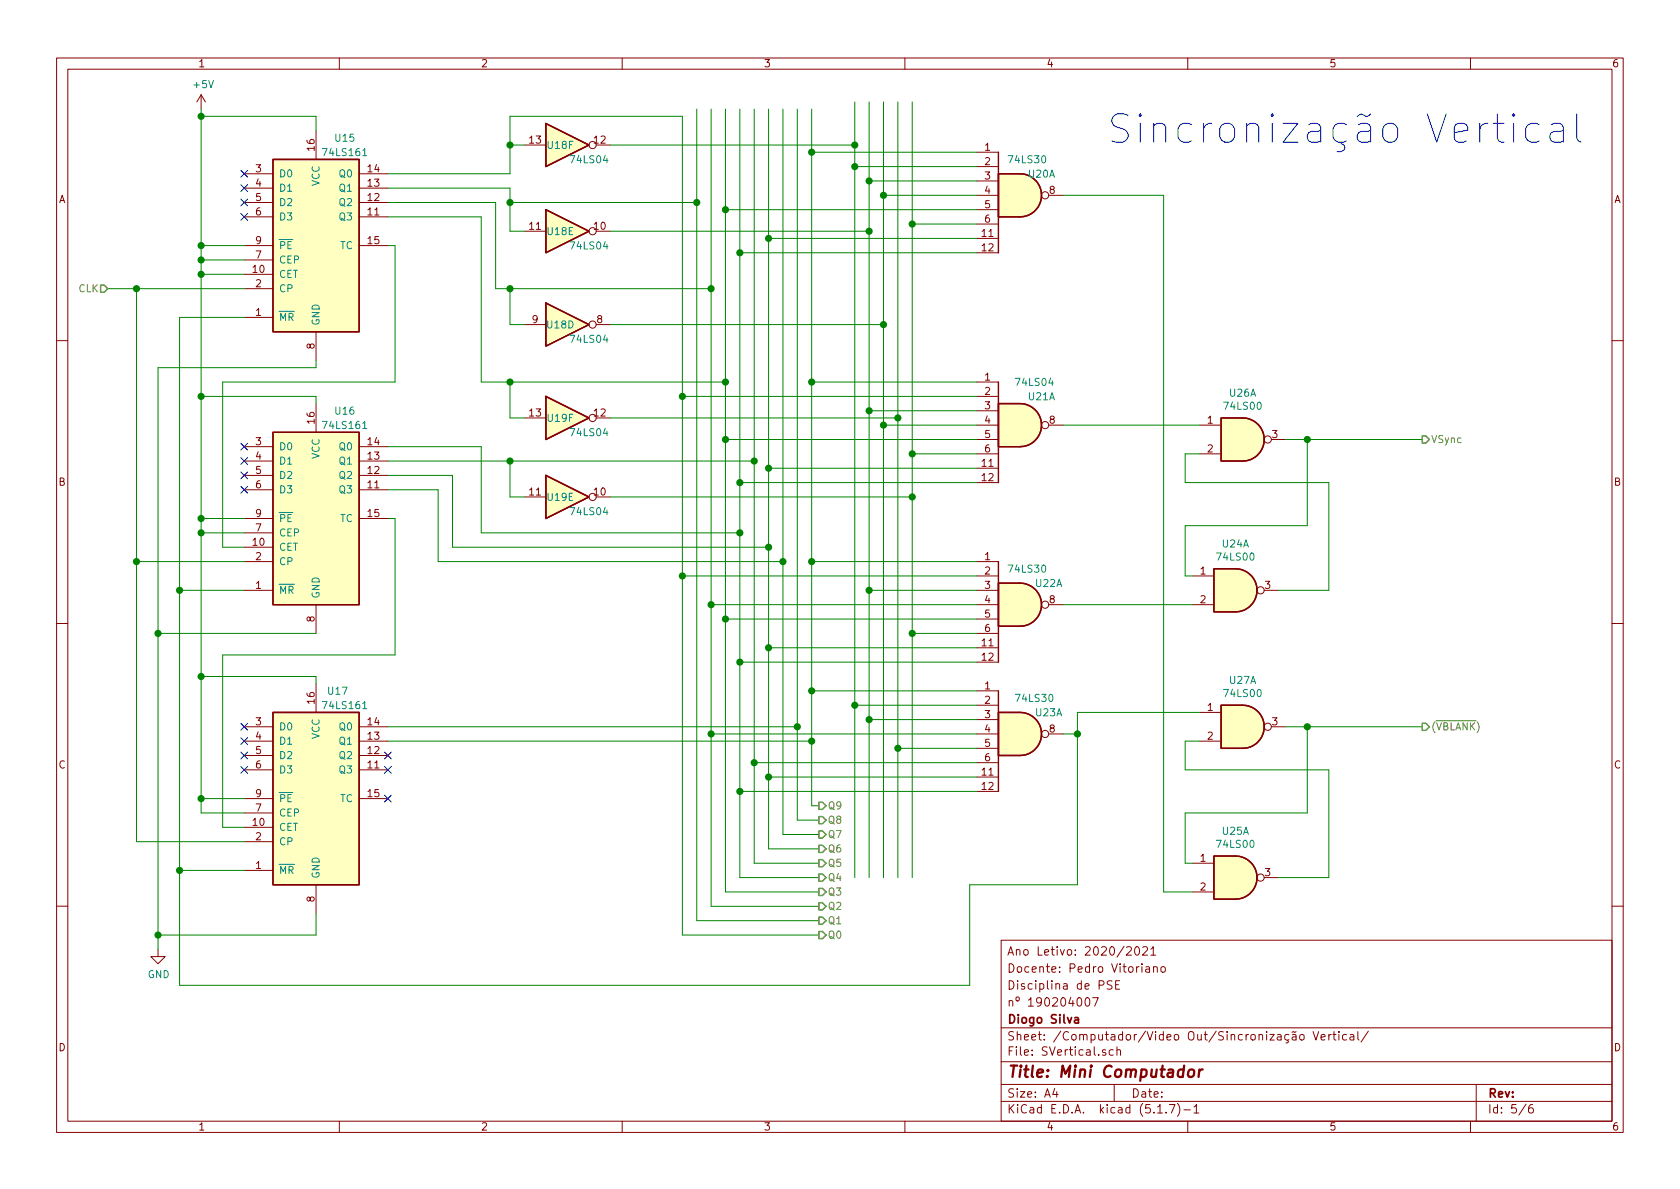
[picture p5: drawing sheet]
EESchema Schematic File Version 4
EELAYER 30 0
EELAYER END
$Descr A4 11693 8268
encoding utf-8
Sheet 5 6
Title "Mini Computador"
Date ""
Rev ""
Comp "Diogo Silva"
Comment1 "nº 190204007"
Comment2 "Disciplina de PSE"
Comment3 "Docente: Pedro Vitoriano"
Comment4 "Ano Letivo: 2020/2021"
$EndDescr
$Comp
L 74xx:74LS161 U?
U 1 1
P 2200 1700
AR Path="/606E4F8E" Ref="U?"  Part="1" 
AR Path="/606AAA20/606E4F8E" Ref="U?"  Part="1" 
AR Path="/609049F7/606E4F8E" Ref="U?"  Part="1" 
AR Path="/60CED94A/60CFF56F/606E4F8E" Ref="U?"  Part="1" 
AR Path="/6024930F/6027F432/60CFF56F/606E4F8E" Ref="U15"  Part="1" 
F 0 "U15" H 2400 2450 50  0000 C CNN
F 1 "74LS161" H 2400 2350 50  0000 C CNN
F 2 "Package_SO:HTSSOP-16-1EP_4.4x5mm_P0.65mm_EP3.4x5mm" H 2200 1700 50  0001 C CNN
F 3 "http://www.ti.com/lit/gpn/sn74LS161" H 2200 1700 50  0001 C CNN
	1    2200 1700
	1    0    0    -1  
$EndComp
$Comp
L 74xx:74LS161 U?
U 1 1
P 2200 3600
AR Path="/606E4F94" Ref="U?"  Part="1" 
AR Path="/606AAA20/606E4F94" Ref="U?"  Part="1" 
AR Path="/609049F7/606E4F94" Ref="U?"  Part="1" 
AR Path="/60CED94A/60CFF56F/606E4F94" Ref="U?"  Part="1" 
AR Path="/6024930F/6027F432/60CFF56F/606E4F94" Ref="U16"  Part="1" 
F 0 "U16" H 2400 4350 50  0000 C CNN
F 1 "74LS161" H 2400 4250 50  0000 C CNN
F 2 "Package_SO:HTSSOP-16-1EP_4.4x5mm_P0.65mm_EP3.4x5mm" H 2200 3600 50  0001 C CNN
F 3 "http://www.ti.com/lit/gpn/sn74LS161" H 2200 3600 50  0001 C CNN
	1    2200 3600
	1    0    0    -1  
$EndComp
$Comp
L 74xx:74LS161 U?
U 1 1
P 2200 5550
AR Path="/606E4F9A" Ref="U?"  Part="1" 
AR Path="/606AAA20/606E4F9A" Ref="U?"  Part="1" 
AR Path="/609049F7/606E4F9A" Ref="U?"  Part="1" 
AR Path="/60CED94A/60CFF56F/606E4F9A" Ref="U?"  Part="1" 
AR Path="/6024930F/6027F432/60CFF56F/606E4F9A" Ref="U17"  Part="1" 
F 0 "U17" H 2350 6300 50  0000 C CNN
F 1 "74LS161" H 2400 6200 50  0000 C CNN
F 2 "Package_SO:HTSSOP-16-1EP_4.4x5mm_P0.65mm_EP3.4x5mm" H 2200 5550 50  0001 C CNN
F 3 "http://www.ti.com/lit/gpn/sn74LS161" H 2200 5550 50  0001 C CNN
	1    2200 5550
	1    0    0    -1  
$EndComp
$Comp
L 74xx:74LS04 U?
U 6 1
P 3950 1000
AR Path="/606E4FA0" Ref="U?"  Part="1" 
AR Path="/606AAA20/606E4FA0" Ref="U?"  Part="6" 
AR Path="/609049F7/606E4FA0" Ref="U?"  Part="1" 
AR Path="/60CED94A/60CFF56F/606E4FA0" Ref="U?"  Part="6" 
AR Path="/6024930F/6027F432/60CFF56F/606E4FA0" Ref="U18"  Part="6" 
F 0 "U18" H 3900 1000 50  0000 C CNN
F 1 "74LS04" H 4100 900 50  0000 C CNN
F 2 "Package_SO:SOIC-14_3.9x8.7mm_P1.27mm" H 3950 1000 50  0001 C CNN
F 3 "http://www.ti.com/lit/gpn/sn74LS04" H 3950 1000 50  0001 C CNN
	6    3950 1000
	1    0    0    -1  
$EndComp
$Comp
L 74xx:74LS04 U?
U 5 1
P 3950 1600
AR Path="/606E4FA6" Ref="U?"  Part="1" 
AR Path="/606AAA20/606E4FA6" Ref="U?"  Part="5" 
AR Path="/609049F7/606E4FA6" Ref="U?"  Part="1" 
AR Path="/60CED94A/60CFF56F/606E4FA6" Ref="U?"  Part="5" 
AR Path="/6024930F/6027F432/60CFF56F/606E4FA6" Ref="U18"  Part="5" 
F 0 "U18" H 3900 1600 50  0000 C CNN
F 1 "74LS04" H 4100 1500 50  0000 C CNN
F 2 "Package_SO:SOIC-14_3.9x8.7mm_P1.27mm" H 3950 1600 50  0001 C CNN
F 3 "http://www.ti.com/lit/gpn/sn74LS04" H 3950 1600 50  0001 C CNN
	5    3950 1600
	1    0    0    -1  
$EndComp
$Comp
L 74xx:74LS04 U?
U 4 1
P 3950 2250
AR Path="/606E4FAC" Ref="U?"  Part="1" 
AR Path="/606AAA20/606E4FAC" Ref="U?"  Part="4" 
AR Path="/609049F7/606E4FAC" Ref="U?"  Part="1" 
AR Path="/60CED94A/60CFF56F/606E4FAC" Ref="U?"  Part="4" 
AR Path="/6024930F/6027F432/60CFF56F/606E4FAC" Ref="U18"  Part="4" 
F 0 "U18" H 3900 2250 50  0000 C CNN
F 1 "74LS04" H 4100 2150 50  0000 C CNN
F 2 "Package_SO:SOIC-14_3.9x8.7mm_P1.27mm" H 3950 2250 50  0001 C CNN
F 3 "http://www.ti.com/lit/gpn/sn74LS04" H 3950 2250 50  0001 C CNN
	4    3950 2250
	1    0    0    -1  
$EndComp
$Comp
L 74xx:74LS04 U?
U 6 1
P 3950 2900
AR Path="/606E4FB2" Ref="U?"  Part="1" 
AR Path="/606AAA20/606E4FB2" Ref="U?"  Part="6" 
AR Path="/609049F7/606E4FB2" Ref="U?"  Part="1" 
AR Path="/60CED94A/60CFF56F/606E4FB2" Ref="U?"  Part="6" 
AR Path="/6024930F/6027F432/60CFF56F/606E4FB2" Ref="U19"  Part="6" 
F 0 "U19" H 3900 2900 50  0000 C CNN
F 1 "74LS04" H 4100 2800 50  0000 C CNN
F 2 "Package_SO:SOIC-14_3.9x8.7mm_P1.27mm" H 3950 2900 50  0001 C CNN
F 3 "http://www.ti.com/lit/gpn/sn74LS04" H 3950 2900 50  0001 C CNN
	6    3950 2900
	1    0    0    -1  
$EndComp
$Comp
L 74xx:74LS30 U?
U 1 1
P 7100 1350
AR Path="/606E4FD6" Ref="U?"  Part="1" 
AR Path="/606AAA20/606E4FD6" Ref="U?"  Part="1" 
AR Path="/609049F7/606E4FD6" Ref="U?"  Part="1" 
AR Path="/60CED94A/60CFF56F/606E4FD6" Ref="U?"  Part="1" 
AR Path="/6024930F/6027F432/60CFF56F/606E4FD6" Ref="U20"  Part="1" 
F 0 "U20" H 7250 1500 50  0000 C CNN
F 1 "74LS30" H 7150 1600 50  0000 C CNN
F 2 "Package_SO:SOIC-14_3.9x8.7mm_P1.27mm" H 7100 1350 50  0001 C CNN
F 3 "http://www.ti.com/lit/gpn/sn74LS30" H 7100 1350 50  0001 C CNN
	1    7100 1350
	1    0    0    -1  
$EndComp
$Comp
L 74xx:74LS30 U?
U 1 1
P 7100 2950
AR Path="/606E4FDC" Ref="U?"  Part="1" 
AR Path="/606AAA20/606E4FDC" Ref="U?"  Part="1" 
AR Path="/609049F7/606E4FDC" Ref="U?"  Part="1" 
AR Path="/60CED94A/60CFF56F/606E4FDC" Ref="U?"  Part="1" 
AR Path="/6024930F/6027F432/60CFF56F/606E4FDC" Ref="U21"  Part="1" 
F 0 "U21" H 7250 3150 50  0000 C CNN
F 1 "74LS04" H 7200 3250 50  0000 C CNN
F 2 "Package_SO:SOIC-14_3.9x8.7mm_P1.27mm" H 7100 2950 50  0001 C CNN
F 3 "http://www.ti.com/lit/gpn/sn74LS04" H 7100 2950 50  0001 C CNN
	1    7100 2950
	1    0    0    -1  
$EndComp
$Comp
L 74xx:74LS30 U?
U 1 1
P 7100 4200
AR Path="/606E4FE2" Ref="U?"  Part="1" 
AR Path="/606AAA20/606E4FE2" Ref="U?"  Part="1" 
AR Path="/609049F7/606E4FE2" Ref="U?"  Part="1" 
AR Path="/60CED94A/60CFF56F/606E4FE2" Ref="U?"  Part="1" 
AR Path="/6024930F/6027F432/60CFF56F/606E4FE2" Ref="U22"  Part="1" 
F 0 "U22" H 7300 4350 50  0000 C CNN
F 1 "74LS30" H 7150 4450 50  0000 C CNN
F 2 "Package_SO:SOIC-14_3.9x8.7mm_P1.27mm" H 7100 4200 50  0001 C CNN
F 3 "http://www.ti.com/lit/gpn/sn74LS30" H 7100 4200 50  0001 C CNN
	1    7100 4200
	1    0    0    -1  
$EndComp
$Comp
L 74xx:74LS30 U?
U 1 1
P 7100 5100
AR Path="/606E4FE8" Ref="U?"  Part="1" 
AR Path="/606AAA20/606E4FE8" Ref="U?"  Part="1" 
AR Path="/609049F7/606E4FE8" Ref="U?"  Part="1" 
AR Path="/60CED94A/60CFF56F/606E4FE8" Ref="U?"  Part="1" 
AR Path="/6024930F/6027F432/60CFF56F/606E4FE8" Ref="U23"  Part="1" 
F 0 "U23" H 7300 5250 50  0000 C CNN
F 1 "74LS30" H 7200 5350 50  0000 C CNN
F 2 "Package_SO:SOIC-14_3.9x8.7mm_P1.27mm" H 7100 5100 50  0001 C CNN
F 3 "http://www.ti.com/lit/gpn/sn74LS30" H 7100 5100 50  0001 C CNN
	1    7100 5100
	1    0    0    -1  
$EndComp
$Comp
L 74xx:74LS00 U?
U 1 1
P 8650 3050
AR Path="/606E4FEE" Ref="U?"  Part="1" 
AR Path="/606AAA20/606E4FEE" Ref="U?"  Part="1" 
AR Path="/609049F7/606E4FEE" Ref="U?"  Part="1" 
AR Path="/60CED94A/60CFF56F/606E4FEE" Ref="U?"  Part="1" 
AR Path="/6024930F/6027F432/60CFF56F/606E4FEE" Ref="U26"  Part="1" 
F 0 "U26" H 8650 3375 50  0000 C CNN
F 1 "74LS00" H 8650 3284 50  0000 C CNN
F 2 "Package_SO:SOIC-14_3.9x8.7mm_P1.27mm" H 8650 3050 50  0001 C CNN
F 3 "http://www.ti.com/lit/gpn/sn74ls00" H 8650 3050 50  0001 C CNN
	1    8650 3050
	1    0    0    -1  
$EndComp
$Comp
L 74xx:74LS00 U?
U 1 1
P 8600 4100
AR Path="/606E4FF4" Ref="U?"  Part="1" 
AR Path="/606AAA20/606E4FF4" Ref="U?"  Part="1" 
AR Path="/609049F7/606E4FF4" Ref="U?"  Part="1" 
AR Path="/60CED94A/60CFF56F/606E4FF4" Ref="U?"  Part="1" 
AR Path="/6024930F/6027F432/60CFF56F/606E4FF4" Ref="U24"  Part="1" 
F 0 "U24" H 8600 4425 50  0000 C CNN
F 1 "74LS00" H 8600 4334 50  0000 C CNN
F 2 "Package_SO:SOIC-14_3.9x8.7mm_P1.27mm" H 8600 4100 50  0001 C CNN
F 3 "http://www.ti.com/lit/gpn/sn74ls00" H 8600 4100 50  0001 C CNN
	1    8600 4100
	1    0    0    -1  
$EndComp
Text HLabel 750  2000 0    50   Input ~ 0
CLK
$Comp
L power:+5V #PWR?
U 1 1
P 1400 750
AR Path="/606E4FFB" Ref="#PWR?"  Part="1" 
AR Path="/606AAA20/606E4FFB" Ref="#PWR?"  Part="1" 
AR Path="/609049F7/606E4FFB" Ref="#PWR?"  Part="1" 
AR Path="/60CED94A/60CFF56F/606E4FFB" Ref="#PWR?"  Part="1" 
AR Path="/6024930F/6027F432/60CFF56F/606E4FFB" Ref="#PWR026"  Part="1" 
F 0 "#PWR026" H 1400 600 50  0001 C CNN
F 1 "+5V" H 1415 923 50  0000 C CNN
F 2 "" H 1400 750 50  0001 C CNN
F 3 "" H 1400 750 50  0001 C CNN
	1    1400 750 
	1    0    0    -1  
$EndComp
Wire Wire Line
	2200 900  2200 800 
Wire Wire Line
	1400 800  1400 750 
Wire Wire Line
	750  2000 950  2000
NoConn ~ 1700 1200
NoConn ~ 1700 1300
NoConn ~ 1700 1400
NoConn ~ 1700 1500
Wire Wire Line
	1700 1700 1400 1700
Connection ~ 1400 800 
Wire Wire Line
	1700 1800 1400 1800
Wire Wire Line
	1400 1800 1400 1700
Connection ~ 1400 1700
Wire Wire Line
	1700 1900 1400 1900
Wire Wire Line
	1400 1900 1400 1800
Connection ~ 1400 1800
Connection ~ 1400 1900
Wire Wire Line
	1400 3600 1700 3600
Wire Wire Line
	1700 3700 1400 3700
Wire Wire Line
	1400 3700 1400 3600
Connection ~ 1400 3600
Wire Wire Line
	1700 3900 950  3900
Wire Wire Line
	950  3900 950  2000
Connection ~ 950  2000
Wire Wire Line
	950  2000 1700 2000
Wire Wire Line
	1700 5850 950  5850
Wire Wire Line
	950  5850 950  3900
Connection ~ 950  3900
Wire Wire Line
	1400 3700 1400 4700
Wire Wire Line
	2200 4700 2200 4750
Connection ~ 1400 3700
Wire Wire Line
	1400 4700 2200 4700
Wire Wire Line
	1700 5550 1400 5550
Wire Wire Line
	1400 5550 1400 4700
Connection ~ 1400 4700
Wire Wire Line
	1400 5650 1400 5550
Connection ~ 1400 5550
NoConn ~ 2700 5550
NoConn ~ 2700 5350
NoConn ~ 2700 5250
Wire Wire Line
	1700 2200 1250 2200
Wire Wire Line
	1250 2200 1250 4100
Wire Wire Line
	1250 4100 1700 4100
Wire Wire Line
	1700 6050 1250 6050
Wire Wire Line
	1250 6050 1250 4100
Connection ~ 1250 4100
Wire Wire Line
	1700 5650 1400 5650
Wire Wire Line
	1700 5750 1550 5750
Wire Wire Line
	1550 5750 1550 4550
Wire Wire Line
	1550 4550 2750 4550
Wire Wire Line
	2750 4550 2750 3600
Wire Wire Line
	2750 3600 2700 3600
Wire Wire Line
	1400 1900 1400 2750
NoConn ~ 1700 5050
NoConn ~ 1700 5150
NoConn ~ 1700 5250
NoConn ~ 1700 5350
Wire Wire Line
	2200 6350 2200 6500
Wire Wire Line
	2200 6500 1100 6500
Connection ~ 1100 6500
Wire Wire Line
	1100 6500 1100 6600
Wire Wire Line
	2200 4400 1100 4400
Connection ~ 1100 4400
Wire Wire Line
	1100 4400 1100 6500
$Comp
L power:GND #PWR?
U 1 1
P 1100 6600
AR Path="/606E5043" Ref="#PWR?"  Part="1" 
AR Path="/606AAA20/606E5043" Ref="#PWR?"  Part="1" 
AR Path="/609049F7/606E5043" Ref="#PWR?"  Part="1" 
AR Path="/60CED94A/60CFF56F/606E5043" Ref="#PWR?"  Part="1" 
AR Path="/6024930F/6027F432/60CFF56F/606E5043" Ref="#PWR025"  Part="1" 
F 0 "#PWR025" H 1100 6350 50  0001 C CNN
F 1 "GND" H 1105 6427 50  0000 C CNN
F 2 "" H 1100 6600 50  0001 C CNN
F 3 "" H 1100 6600 50  0001 C CNN
	1    1100 6600
	1    0    0    -1  
$EndComp
Wire Wire Line
	2200 2500 2200 2550
Wire Wire Line
	2200 2550 1100 2550
Wire Wire Line
	1100 2550 1100 4400
Wire Wire Line
	2200 2800 2200 2750
Wire Wire Line
	2200 2750 1400 2750
Connection ~ 1400 2750
Wire Wire Line
	1400 2750 1400 3600
Wire Wire Line
	1700 3800 1550 3800
Wire Wire Line
	1550 3800 1550 2650
Wire Wire Line
	1550 2650 2750 2650
Wire Wire Line
	2750 2650 2750 1700
Wire Wire Line
	2750 1700 2700 1700
Wire Wire Line
	3650 1000 3550 1000
Wire Wire Line
	3550 1000 3550 800 
Wire Wire Line
	3550 800  4750 800 
Wire Wire Line
	3550 1200 3550 1000
Wire Wire Line
	2700 1200 3550 1200
Connection ~ 3550 1000
Wire Wire Line
	3650 1600 3550 1600
Wire Wire Line
	3550 1600 3550 1400
Wire Wire Line
	3550 1400 4850 1400
Wire Wire Line
	2700 1300 3550 1300
Wire Wire Line
	3550 1300 3550 1400
Connection ~ 3550 1400
Wire Wire Line
	3650 2250 3550 2250
Wire Wire Line
	3550 2250 3550 2000
Wire Wire Line
	3550 2000 4950 2000
Wire Wire Line
	2700 1400 3450 1400
Wire Wire Line
	3450 1400 3450 2000
Wire Wire Line
	3450 2000 3550 2000
Connection ~ 3550 2000
Wire Wire Line
	3650 2900 3550 2900
Wire Wire Line
	3550 2900 3550 2650
Wire Wire Line
	3550 2650 5050 2650
Connection ~ 5050 2650
Wire Wire Line
	2700 1500 3350 1500
Wire Wire Line
	3350 2650 3550 2650
Wire Wire Line
	3350 1500 3350 2650
Connection ~ 3550 2650
Wire Wire Line
	2700 3100 3350 3100
Wire Wire Line
	2700 3300 3150 3300
Wire Wire Line
	2700 3400 3050 3400
Text HLabel 5700 6500 2    50   Output ~ 0
Q0
Text HLabel 5700 6400 2    50   Output ~ 0
Q1
Text HLabel 5700 6300 2    50   Output ~ 0
Q2
Text HLabel 5700 6200 2    50   Output ~ 0
Q3
Text HLabel 5700 6100 2    50   Output ~ 0
Q4
Text HLabel 5700 6000 2    50   Output ~ 0
Q5
Text HLabel 5700 5900 2    50   Output ~ 0
Q6
Text HLabel 5700 5800 2    50   Output ~ 0
Q7
Text HLabel 5700 5700 2    50   Output ~ 0
Q8
Wire Wire Line
	5700 6500 4750 6500
Wire Wire Line
	4850 6400 5700 6400
Wire Wire Line
	5700 6300 4950 6300
Wire Wire Line
	5050 6200 5700 6200
Wire Wire Line
	5150 6100 5700 6100
Wire Wire Line
	5700 6000 5250 6000
Wire Wire Line
	5350 5900 5700 5900
Wire Wire Line
	5450 5800 5700 5800
Wire Wire Line
	5700 5700 5550 5700
Wire Wire Line
	4250 2900 6250 2900
Connection ~ 6250 2900
Wire Wire Line
	8350 2950 7400 2950
Wire Wire Line
	8300 4200 7400 4200
Wire Wire Line
	8900 4100 9250 4100
Wire Wire Line
	8950 3050 9100 3050
Wire Wire Line
	8350 3150 8250 3150
Wire Wire Line
	8250 3150 8250 3350
Wire Wire Line
	8250 3350 9250 3350
Wire Wire Line
	9250 3350 9250 4100
Wire Wire Line
	8300 4000 8250 4000
Wire Wire Line
	8250 4000 8250 3650
Wire Wire Line
	8250 3650 9100 3650
Wire Wire Line
	9100 3650 9100 3050
Connection ~ 9100 3050
Wire Wire Line
	7400 1350 8100 1350
$Comp
L 74xx:74LS00 U?
U 1 1
P 8650 5050
AR Path="/606E5131" Ref="U?"  Part="1" 
AR Path="/606AAA20/606E5131" Ref="U?"  Part="1" 
AR Path="/609049F7/606E5131" Ref="U?"  Part="1" 
AR Path="/60CED94A/60CFF56F/606E5131" Ref="U?"  Part="1" 
AR Path="/6024930F/6027F432/60CFF56F/606E5131" Ref="U27"  Part="1" 
F 0 "U27" H 8650 5375 50  0000 C CNN
F 1 "74LS00" H 8650 5284 50  0000 C CNN
F 2 "Package_SO:SOIC-14_3.9x8.7mm_P1.27mm" H 8650 5050 50  0001 C CNN
F 3 "http://www.ti.com/lit/gpn/sn74ls00" H 8650 5050 50  0001 C CNN
	1    8650 5050
	1    0    0    -1  
$EndComp
$Comp
L 74xx:74LS00 U?
U 1 1
P 8600 6100
AR Path="/606E5137" Ref="U?"  Part="1" 
AR Path="/606AAA20/606E5137" Ref="U?"  Part="1" 
AR Path="/609049F7/606E5137" Ref="U?"  Part="1" 
AR Path="/60CED94A/60CFF56F/606E5137" Ref="U?"  Part="1" 
AR Path="/6024930F/6027F432/60CFF56F/606E5137" Ref="U25"  Part="1" 
F 0 "U25" H 8600 6425 50  0000 C CNN
F 1 "74LS00" H 8600 6334 50  0000 C CNN
F 2 "Package_SO:SOIC-14_3.9x8.7mm_P1.27mm" H 8600 6100 50  0001 C CNN
F 3 "http://www.ti.com/lit/gpn/sn74ls00" H 8600 6100 50  0001 C CNN
	1    8600 6100
	1    0    0    -1  
$EndComp
Wire Wire Line
	8900 6100 9250 6100
Wire Wire Line
	8950 5050 9100 5050
Wire Wire Line
	8350 5150 8250 5150
Wire Wire Line
	8250 5150 8250 5350
Wire Wire Line
	8250 5350 9250 5350
Wire Wire Line
	9250 5350 9250 6100
Wire Wire Line
	8300 6000 8250 6000
Wire Wire Line
	8250 6000 8250 5650
Wire Wire Line
	8250 5650 9100 5650
Wire Wire Line
	9100 5650 9100 5050
Connection ~ 9100 5050
Wire Wire Line
	8100 1350 8100 6200
Wire Wire Line
	8100 6200 8300 6200
Wire Wire Line
	8350 4950 7500 4950
Wire Wire Line
	7500 4950 7500 5100
Wire Wire Line
	7500 5100 7400 5100
Wire Wire Line
	7500 5100 7500 6150
Connection ~ 7500 5100
Wire Wire Line
	9100 5050 9900 5050
Wire Wire Line
	9100 3050 9900 3050
Wire Wire Line
	1250 6050 1250 6850
Wire Wire Line
	1250 6850 6750 6850
Wire Wire Line
	6750 6850 6750 6150
Wire Wire Line
	6750 6150 7500 6150
Connection ~ 1250 6050
Text HLabel 9900 3050 2    50   Output ~ 0
VSync
Text HLabel 9900 5050 2    50   Output ~ 0
(~VBLANK~)
Connection ~ 4850 1400
Wire Wire Line
	4850 750  4850 1400
Connection ~ 4950 2000
Wire Wire Line
	4950 750  4950 2000
Text HLabel 5700 5600 2    50   Output ~ 0
Q9
Wire Wire Line
	5650 5600 5700 5600
Wire Wire Line
	4850 1400 4850 6400
Wire Wire Line
	6250 700  6250 2900
NoConn ~ 1700 3100
NoConn ~ 1700 3200
NoConn ~ 1700 3300
NoConn ~ 1700 3400
Wire Wire Line
	4950 2000 4950 4200
Wire Wire Line
	5950 700  5950 1000
Wire Wire Line
	6050 700  6050 1250
Wire Wire Line
	6150 700  6150 1350
Wire Wire Line
	5350 750  5350 1650
Wire Wire Line
	5450 750  5450 3900
Wire Wire Line
	5550 750  5550 5050
Wire Wire Line
	4250 1000 5950 1000
Connection ~ 5950 1000
Wire Wire Line
	5950 1000 5950 1150
Wire Wire Line
	4250 1600 6050 1600
Connection ~ 6050 1600
Wire Wire Line
	4250 2250 6150 2250
Connection ~ 6150 2250
Wire Wire Line
	5150 750  5150 1750
Wire Wire Line
	6350 700  6350 1550
Wire Wire Line
	6800 1750 5150 1750
Connection ~ 5150 1750
Wire Wire Line
	6800 1650 5350 1650
Connection ~ 5350 1650
Wire Wire Line
	5650 750  5650 1050
Wire Wire Line
	6800 1050 5650 1050
Connection ~ 5650 1050
Wire Wire Line
	6800 1150 5950 1150
Connection ~ 5950 1150
Wire Wire Line
	5950 1150 5950 4900
Wire Wire Line
	6800 1250 6050 1250
Connection ~ 6050 1250
Wire Wire Line
	6050 1250 6050 1600
Wire Wire Line
	6800 1450 5050 1450
Connection ~ 5050 1450
Wire Wire Line
	5050 1450 5050 2650
Wire Wire Line
	5050 750  5050 1450
Wire Wire Line
	6800 1350 6150 1350
Connection ~ 6150 1350
Wire Wire Line
	6150 1350 6150 2250
Wire Wire Line
	6800 1550 6350 1550
Connection ~ 6350 1550
Wire Wire Line
	5250 750  5250 3200
$Comp
L 74xx:74LS04 U?
U 5 1
P 3950 3450
AR Path="/606E4FBE" Ref="U?"  Part="1" 
AR Path="/606AAA20/606E4FBE" Ref="U?"  Part="5" 
AR Path="/609049F7/606E4FBE" Ref="U?"  Part="1" 
AR Path="/60CED94A/60CFF56F/606E4FBE" Ref="U?"  Part="5" 
AR Path="/6024930F/6027F432/60CFF56F/606E4FBE" Ref="U19"  Part="5" 
F 0 "U19" H 3900 3450 50  0000 C CNN
F 1 "74LS04" H 4100 3350 50  0000 C CNN
F 2 "Package_SO:SOIC-14_3.9x8.7mm_P1.27mm" H 3950 3450 50  0001 C CNN
F 3 "http://www.ti.com/lit/gpn/sn74LS04" H 3950 3450 50  0001 C CNN
	5    3950 3450
	1    0    0    -1  
$EndComp
Wire Wire Line
	5650 1050 5650 2650
Connection ~ 5650 2650
Wire Wire Line
	6800 2650 5650 2650
Wire Wire Line
	4750 2750 4750 4000
Wire Wire Line
	4750 800  4750 2750
Connection ~ 4750 2750
Wire Wire Line
	6800 2750 4750 2750
Wire Wire Line
	6050 1600 6050 2850
Connection ~ 6050 2850
Wire Wire Line
	6800 2850 6050 2850
Wire Wire Line
	6150 2950 6150 6100
Wire Wire Line
	6150 2250 6150 2950
Connection ~ 6150 2950
Wire Wire Line
	6800 2950 6150 2950
Wire Wire Line
	5050 2650 5050 3050
Connection ~ 5050 3050
Wire Wire Line
	6800 3050 5050 3050
Wire Wire Line
	6350 1550 6350 3150
Connection ~ 6350 3150
Wire Wire Line
	6800 3150 6350 3150
Wire Wire Line
	5050 3050 5050 4300
Wire Wire Line
	5350 1650 5350 3250
Wire Wire Line
	5150 1750 5150 3350
Wire Wire Line
	6350 3150 6350 3450
Wire Wire Line
	2700 3200 3550 3200
Connection ~ 5250 3200
Wire Wire Line
	3650 3450 3550 3450
Wire Wire Line
	3550 3450 3550 3200
Connection ~ 3550 3200
Wire Wire Line
	3550 3200 5250 3200
Wire Wire Line
	4250 3450 6350 3450
Connection ~ 6350 3450
Wire Wire Line
	6350 3450 6350 4400
Wire Wire Line
	6800 3350 5150 3350
Connection ~ 5150 3350
Wire Wire Line
	5150 3350 5150 3700
Wire Wire Line
	6800 3250 5350 3250
Connection ~ 5350 3250
Wire Wire Line
	5350 3250 5350 3800
Wire Wire Line
	3350 3100 3350 3700
Wire Wire Line
	3350 3700 5150 3700
Connection ~ 5150 3700
Wire Wire Line
	3050 3400 3050 3900
Wire Wire Line
	3050 3900 5450 3900
Connection ~ 5450 3900
Wire Wire Line
	5450 3900 5450 5800
Wire Wire Line
	3150 3300 3150 3800
Wire Wire Line
	3150 3800 5350 3800
Connection ~ 5350 3800
Wire Wire Line
	5650 2650 5650 3900
Wire Wire Line
	2700 5050 5550 5050
Connection ~ 5550 5050
Wire Wire Line
	5550 5050 5550 5700
Wire Wire Line
	2700 5150 5650 5150
Connection ~ 5650 5150
Wire Wire Line
	5650 5150 5650 5600
Wire Wire Line
	6800 4800 5650 4800
Connection ~ 5650 4800
Wire Wire Line
	5650 4800 5650 5150
Wire Wire Line
	6800 4900 5950 4900
Connection ~ 5950 4900
Wire Wire Line
	5950 4900 5950 6100
Wire Wire Line
	6800 5000 6050 5000
Wire Wire Line
	6050 2850 6050 4100
Wire Wire Line
	6050 5000 6050 6100
Connection ~ 6050 5000
Wire Wire Line
	6250 2900 6250 5200
Wire Wire Line
	5350 3800 5350 4500
Wire Wire Line
	5250 3200 5250 5300
Wire Wire Line
	5150 3700 5150 4600
Wire Wire Line
	6800 5200 6250 5200
Connection ~ 6250 5200
Wire Wire Line
	6250 5200 6250 6100
Wire Wire Line
	6800 5100 4950 5100
Connection ~ 4950 5100
Wire Wire Line
	4950 5100 4950 6300
Wire Wire Line
	6800 5300 5250 5300
Connection ~ 5250 5300
Wire Wire Line
	5250 5300 5250 6000
Wire Wire Line
	6800 5400 5350 5400
Connection ~ 5350 5400
Wire Wire Line
	5350 5400 5350 5900
Wire Wire Line
	6800 5500 5150 5500
Connection ~ 5150 5500
Wire Wire Line
	5150 5500 5150 6100
Wire Wire Line
	6800 4400 6350 4400
Connection ~ 6350 4400
Wire Wire Line
	6350 4400 6350 6100
Wire Wire Line
	6800 4200 4950 4200
Connection ~ 4950 4200
Wire Wire Line
	4950 4200 4950 5100
Wire Wire Line
	6800 4300 5050 4300
Connection ~ 5050 4300
Wire Wire Line
	5050 4300 5050 6200
Wire Wire Line
	6800 4600 5150 4600
Connection ~ 5150 4600
Wire Wire Line
	5150 4600 5150 5500
Wire Wire Line
	6800 4500 5350 4500
Connection ~ 5350 4500
Wire Wire Line
	5350 4500 5350 5400
Wire Wire Line
	6800 3900 5650 3900
Connection ~ 5650 3900
Wire Wire Line
	5650 3900 5650 4800
Wire Wire Line
	6800 4000 4750 4000
Connection ~ 4750 4000
Wire Wire Line
	4750 4000 4750 6500
Wire Wire Line
	6800 4100 6050 4100
Connection ~ 6050 4100
Wire Wire Line
	6050 4100 6050 5000
Wire Wire Line
	1400 1700 1400 800 
Wire Wire Line
	2200 800  1400 800 
Text Notes 7700 1000 0    197  ~ 0
Sincronização Vertical
$EndSCHEMATC
